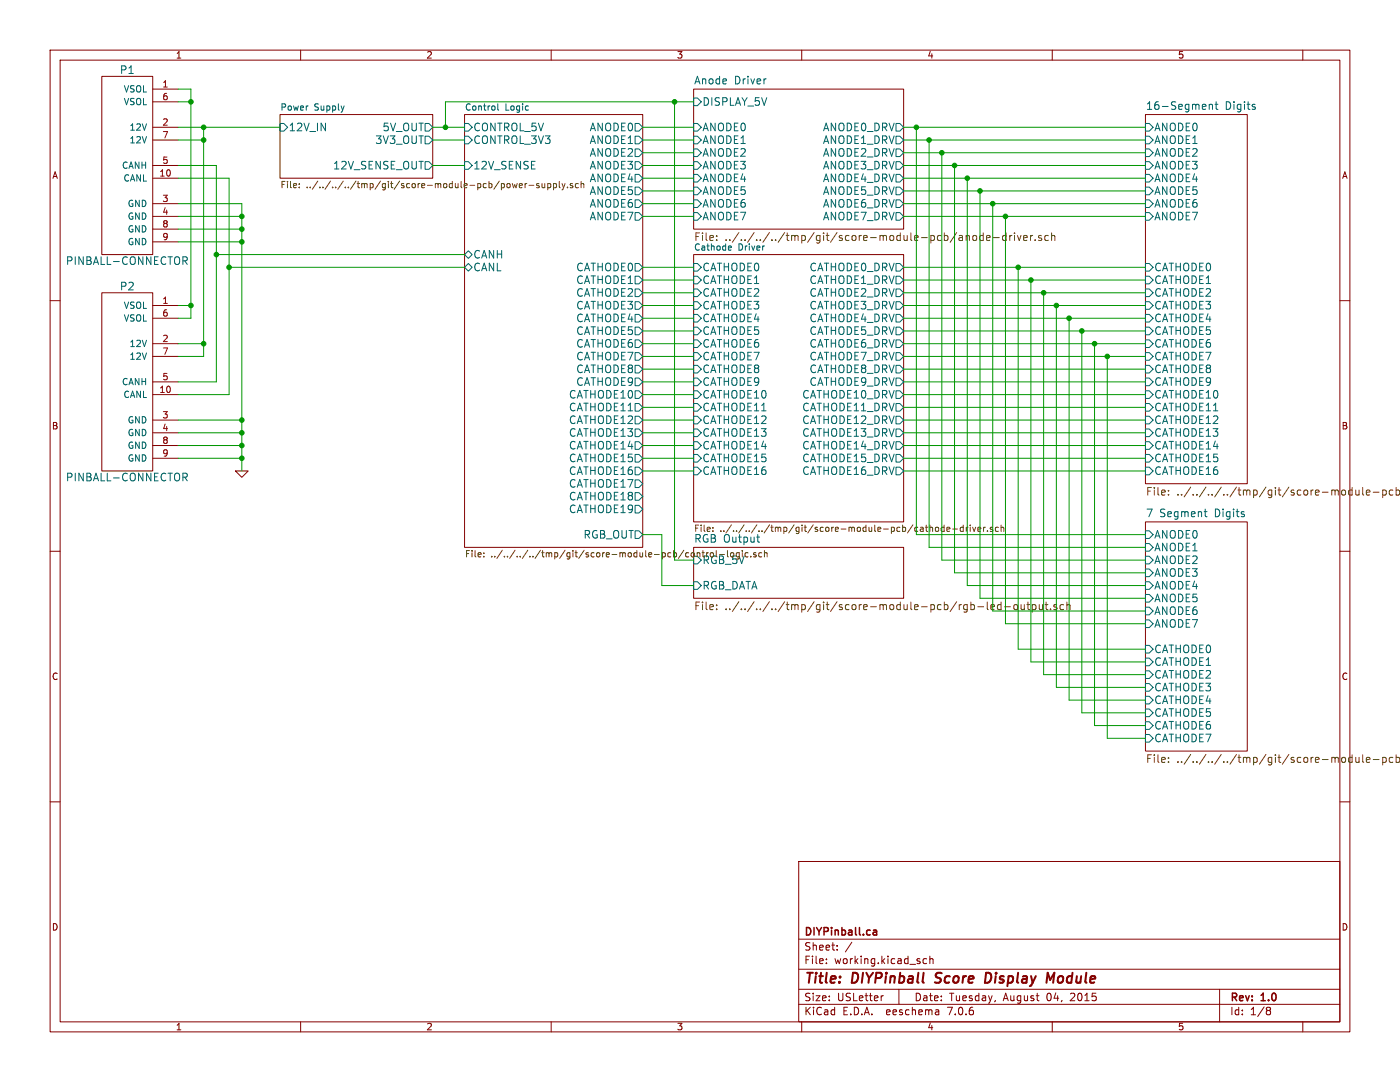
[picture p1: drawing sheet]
(kicad_sch (version 20230121) (generator eeschema)

 (paper "USLetter")

 (title_block
  (title "DIYPinball Score Display Module")
  (date "Tuesday, August 04, 2015")
  (rev "1.0")
  (company "DIYPinball.ca"))

 (lib_symbols
  (symbol "diypinball-parts:PINBALL-CONNECTOR" (pin_names (offset 1.016)) (in_bom yes) (on_board yes)
   (property "Reference" "P" (at 0 19.05 0) (effects (font (size 1.524 1.524))))
   (property "Value" "PINBALL-CONNECTOR" (at 0 -19.05 0) (effects (font (size 1.524 1.524))))
   (property "Footprint" "" (at 5.08 1.27 0) (effects (font (size 1.524 1.524))))
   (property "Datasheet" "" (at 5.08 1.27 0) (effects (font (size 1.524 1.524))))
   (symbol "PINBALL-CONNECTOR_0_1"
    (rectangle (start 5.08 17.78) (end -5.08 -17.78) (stroke (width 0) (type solid)) (fill (type none))))
   (symbol "PINBALL-CONNECTOR_1_1"
    (pin power_in line (at 10.16 15.24 180) (length 5.08) (name "VSOL" (effects (font (size 1.27 1.27)))) (number "1" (effects (font (size 1.27 1.27)))))
    (pin bidirectional line (at 10.16 -2.54 180) (length 5.08) (name "CANL" (effects (font (size 1.27 1.27)))) (number "10" (effects (font (size 1.27 1.27)))))
    (pin power_in line (at 10.16 7.62 180) (length 5.08) (name "12V" (effects (font (size 1.27 1.27)))) (number "2" (effects (font (size 1.27 1.27)))))
    (pin power_in line (at 10.16 -7.62 180) (length 5.08) (name "GND" (effects (font (size 1.27 1.27)))) (number "3" (effects (font (size 1.27 1.27)))))
    (pin power_in line (at 10.16 -10.16 180) (length 5.08) (name "GND" (effects (font (size 1.27 1.27)))) (number "4" (effects (font (size 1.27 1.27)))))
    (pin bidirectional line (at 10.16 0 180) (length 5.08) (name "CANH" (effects (font (size 1.27 1.27)))) (number "5" (effects (font (size 1.27 1.27)))))
    (pin power_in line (at 10.16 12.7 180) (length 5.08) (name "VSOL" (effects (font (size 1.27 1.27)))) (number "6" (effects (font (size 1.27 1.27)))))
    (pin power_in line (at 10.16 5.08 180) (length 5.08) (name "12V" (effects (font (size 1.27 1.27)))) (number "7" (effects (font (size 1.27 1.27)))))
    (pin power_in line (at 10.16 -12.7 180) (length 5.08) (name "GND" (effects (font (size 1.27 1.27)))) (number "8" (effects (font (size 1.27 1.27)))))
    (pin power_in line (at 10.16 -15.24 180) (length 5.08) (name "GND" (effects (font (size 1.27 1.27)))) (number "9" (effects (font (size 1.27 1.27)))))))
  (symbol "score-module-pcb-v1-rescue:GND-RESCUE-score-module-pcb-v1" (power) (pin_names (offset 0)) (in_bom yes) (on_board yes)
   (property "Reference" "#PWR" (at 0 0 0) (effects (font (size 0.762 0.762)) hide))
   (property "Value" "GND-RESCUE-score-module-pcb-v1" (at 0 -1.778 0) (effects (font (size 0.762 0.762)) hide))
   (property "Footprint" "" (at 0 0 0) (effects (font (size 1.524 1.524))))
   (property "Datasheet" "" (at 0 0 0) (effects (font (size 1.524 1.524))))
   (symbol "GND-RESCUE-score-module-pcb-v1_0_1"
    (polyline (pts (xy -1.27 0) (xy 0 -1.27) (xy 1.27 0) (xy -1.27 0)) (stroke (width 0) (type solid)) (fill (type none))))
   (symbol "GND-RESCUE-score-module-pcb-v1_1_1"
    (pin power_in line (at 0 0 90) (length 0) hide (name "GND" (effects (font (size 0.762 0.762)))) (number "1" (effects (font (size 0.762 0.762))))))))

 (junction (at 48.26 48.26) (diameter 0) (color 0 0 0 0))
 (junction (at 48.26 83.82) (diameter 0) (color 0 0 0 0))
 (junction (at 190.5 33.02) (diameter 0) (color 0 0 0 0))
 (junction (at 182.88 25.4) (diameter 0) (color 0 0 0 0))
 (junction (at 203.2 53.34) (diameter 0) (color 0 0 0 0))
 (junction (at 43.18 50.8) (diameter 0) (color 0 0 0 0))
 (junction (at 185.42 27.94) (diameter 0) (color 0 0 0 0))
 (junction (at 220.98 71.12) (diameter 0) (color 0 0 0 0))
 (junction (at 208.28 58.42) (diameter 0) (color 0 0 0 0))
 (junction (at 198.12 40.64) (diameter 0) (color 0 0 0 0))
 (junction (at 193.04 35.56) (diameter 0) (color 0 0 0 0))
 (junction (at 195.58 38.1) (diameter 0) (color 0 0 0 0))
 (junction (at 38.1 60.96) (diameter 0) (color 0 0 0 0))
 (junction (at 48.26 86.36) (diameter 0) (color 0 0 0 0))
 (junction (at 40.64 25.4) (diameter 0) (color 0 0 0 0))
 (junction (at 48.26 43.18) (diameter 0) (color 0 0 0 0))
 (junction (at 40.64 27.94) (diameter 0) (color 0 0 0 0))
 (junction (at 48.26 45.72) (diameter 0) (color 0 0 0 0))
 (junction (at 213.36 63.5) (diameter 0) (color 0 0 0 0))
 (junction (at 48.26 91.44) (diameter 0) (color 0 0 0 0))
 (junction (at 215.9 66.04) (diameter 0) (color 0 0 0 0))
 (junction (at 134.62 20.32) (diameter 0) (color 0 0 0 0))
 (junction (at 218.44 68.58) (diameter 0) (color 0 0 0 0))
 (junction (at 187.96 30.48) (diameter 0) (color 0 0 0 0))
 (junction (at 210.82 60.96) (diameter 0) (color 0 0 0 0))
 (junction (at 38.1 20.32) (diameter 0) (color 0 0 0 0))
 (junction (at 48.26 88.9) (diameter 0) (color 0 0 0 0))
 (junction (at 200.66 43.18) (diameter 0) (color 0 0 0 0))
 (junction (at 40.64 68.58) (diameter 0) (color 0 0 0 0))
 (junction (at 88.9 25.4) (diameter 0) (color 0 0 0 0))
 (junction (at 205.74 55.88) (diameter 0) (color 0 0 0 0))
 (junction (at 45.72 53.34) (diameter 0) (color 0 0 0 0))

 (wire (pts (xy 45.72 53.34) (xy 92.71 53.34)) (stroke (width 0) (type default)))
 (wire (pts (xy 208.28 58.42) (xy 208.28 134.62)) (stroke (width 0) (type default)))
 (wire (pts (xy 190.5 114.3) (xy 190.5 33.02)) (stroke (width 0) (type default)))
 (wire (pts (xy 38.1 60.96) (xy 38.1 63.5)) (stroke (width 0) (type default)))
 (wire (pts (xy 215.9 142.24) (xy 228.6 142.24)) (stroke (width 0) (type default)))
 (wire (pts (xy 180.34 33.02) (xy 190.5 33.02)) (stroke (width 0) (type default)))
 (wire (pts (xy 128.27 68.58) (xy 138.43 68.58)) (stroke (width 0) (type default)))
 (wire (pts (xy 40.64 25.4) (xy 55.88 25.4)) (stroke (width 0) (type default)))
 (wire (pts (xy 43.18 33.02) (xy 43.18 50.8)) (stroke (width 0) (type default)))
 (wire (pts (xy 35.56 43.18) (xy 48.26 43.18)) (stroke (width 0) (type default)))
 (wire (pts (xy 48.26 83.82) (xy 48.26 86.36)) (stroke (width 0) (type default)))
 (wire (pts (xy 35.56 45.72) (xy 48.26 45.72)) (stroke (width 0) (type default)))
 (wire (pts (xy 180.34 58.42) (xy 208.28 58.42)) (stroke (width 0) (type default)))
 (wire (pts (xy 203.2 129.54) (xy 228.6 129.54)) (stroke (width 0) (type default)))
 (wire (pts (xy 180.34 91.44) (xy 228.6 91.44)) (stroke (width 0) (type default)))
 (wire (pts (xy 180.34 27.94) (xy 185.42 27.94)) (stroke (width 0) (type default)))
 (wire (pts (xy 45.72 53.34) (xy 45.72 78.74)) (stroke (width 0) (type default)))
 (wire (pts (xy 180.34 30.48) (xy 187.96 30.48)) (stroke (width 0) (type default)))
 (wire (pts (xy 180.34 86.36) (xy 228.6 86.36)) (stroke (width 0) (type default)))
 (wire (pts (xy 43.18 50.8) (xy 92.71 50.8)) (stroke (width 0) (type default)))
 (wire (pts (xy 138.43 20.32) (xy 134.62 20.32)) (stroke (width 0) (type default)))
 (wire (pts (xy 35.56 60.96) (xy 38.1 60.96)) (stroke (width 0) (type default)))
 (wire (pts (xy 45.72 35.56) (xy 35.56 35.56)) (stroke (width 0) (type default)))
 (wire (pts (xy 138.43 40.64) (xy 128.27 40.64)) (stroke (width 0) (type default)))
 (wire (pts (xy 203.2 53.34) (xy 203.2 129.54)) (stroke (width 0) (type default)))
 (wire (pts (xy 193.04 35.56) (xy 228.6 35.56)) (stroke (width 0) (type default)))
 (wire (pts (xy 86.36 27.94) (xy 92.71 27.94)) (stroke (width 0) (type default)))
 (wire (pts (xy 198.12 40.64) (xy 228.6 40.64)) (stroke (width 0) (type default)))
 (wire (pts (xy 138.43 25.4) (xy 128.27 25.4)) (stroke (width 0) (type default)))
 (wire (pts (xy 128.27 43.18) (xy 138.43 43.18)) (stroke (width 0) (type default)))
 (wire (pts (xy 138.43 111.76) (xy 134.62 111.76)) (stroke (width 0) (type default)))
 (wire (pts (xy 138.43 86.36) (xy 128.27 86.36)) (stroke (width 0) (type default)))
 (wire (pts (xy 195.58 119.38) (xy 228.6 119.38)) (stroke (width 0) (type default)))
 (wire (pts (xy 35.56 33.02) (xy 43.18 33.02)) (stroke (width 0) (type default)))
 (wire (pts (xy 38.1 20.32) (xy 38.1 60.96)) (stroke (width 0) (type default)))
 (wire (pts (xy 138.43 81.28) (xy 128.27 81.28)) (stroke (width 0) (type default)))
 (wire (pts (xy 35.56 17.78) (xy 38.1 17.78)) (stroke (width 0) (type default)))
 (wire (pts (xy 205.74 55.88) (xy 205.74 132.08)) (stroke (width 0) (type default)))
 (wire (pts (xy 182.88 25.4) (xy 228.6 25.4)) (stroke (width 0) (type default)))
 (wire (pts (xy 138.43 93.98) (xy 128.27 93.98)) (stroke (width 0) (type default)))
 (wire (pts (xy 195.58 38.1) (xy 228.6 38.1)) (stroke (width 0) (type default)))
 (wire (pts (xy 180.34 83.82) (xy 228.6 83.82)) (stroke (width 0) (type default)))
 (wire (pts (xy 213.36 139.7) (xy 228.6 139.7)) (stroke (width 0) (type default)))
 (wire (pts (xy 218.44 68.58) (xy 228.6 68.58)) (stroke (width 0) (type default)))
 (wire (pts (xy 48.26 86.36) (xy 48.26 88.9)) (stroke (width 0) (type default)))
 (wire (pts (xy 228.6 114.3) (xy 190.5 114.3)) (stroke (width 0) (type default)))
 (wire (pts (xy 128.27 27.94) (xy 138.43 27.94)) (stroke (width 0) (type default)))
 (wire (pts (xy 182.88 106.68) (xy 182.88 25.4)) (stroke (width 0) (type default)))
 (wire (pts (xy 40.64 68.58) (xy 40.64 71.12)) (stroke (width 0) (type default)))
 (wire (pts (xy 40.64 68.58) (xy 35.56 68.58)) (stroke (width 0) (type default)))
 (wire (pts (xy 213.36 63.5) (xy 213.36 139.7)) (stroke (width 0) (type default)))
 (wire (pts (xy 218.44 144.78) (xy 228.6 144.78)) (stroke (width 0) (type default)))
 (wire (pts (xy 180.34 53.34) (xy 203.2 53.34)) (stroke (width 0) (type default)))
 (wire (pts (xy 215.9 66.04) (xy 215.9 142.24)) (stroke (width 0) (type default)))
 (wire (pts (xy 48.26 40.64) (xy 35.56 40.64)) (stroke (width 0) (type default)))
 (wire (pts (xy 88.9 25.4) (xy 92.71 25.4)) (stroke (width 0) (type default)))
 (wire (pts (xy 210.82 60.96) (xy 228.6 60.96)) (stroke (width 0) (type default)))
 (wire (pts (xy 198.12 121.92) (xy 198.12 40.64)) (stroke (width 0) (type default)))
 (wire (pts (xy 35.56 86.36) (xy 48.26 86.36)) (stroke (width 0) (type default)))
 (wire (pts (xy 185.42 27.94) (xy 228.6 27.94)) (stroke (width 0) (type default)))
 (wire (pts (xy 138.43 55.88) (xy 128.27 55.88)) (stroke (width 0) (type default)))
 (wire (pts (xy 138.43 71.12) (xy 128.27 71.12)) (stroke (width 0) (type default)))
 (wire (pts (xy 180.34 78.74) (xy 228.6 78.74)) (stroke (width 0) (type default)))
 (wire (pts (xy 88.9 20.32) (xy 88.9 25.4)) (stroke (width 0) (type default)))
 (wire (pts (xy 128.27 58.42) (xy 138.43 58.42)) (stroke (width 0) (type default)))
 (wire (pts (xy 35.56 20.32) (xy 38.1 20.32)) (stroke (width 0) (type default)))
 (wire (pts (xy 86.36 25.4) (xy 88.9 25.4)) (stroke (width 0) (type default)))
 (wire (pts (xy 128.27 73.66) (xy 138.43 73.66)) (stroke (width 0) (type default)))
 (wire (pts (xy 228.6 111.76) (xy 187.96 111.76)) (stroke (width 0) (type default)))
 (wire (pts (xy 180.34 73.66) (xy 228.6 73.66)) (stroke (width 0) (type default)))
 (wire (pts (xy 35.56 83.82) (xy 48.26 83.82)) (stroke (width 0) (type default)))
 (wire (pts (xy 48.26 45.72) (xy 48.26 48.26)) (stroke (width 0) (type default)))
 (wire (pts (xy 213.36 63.5) (xy 228.6 63.5)) (stroke (width 0) (type default)))
 (wire (pts (xy 35.56 48.26) (xy 48.26 48.26)) (stroke (width 0) (type default)))
 (wire (pts (xy 200.66 43.18) (xy 200.66 124.46)) (stroke (width 0) (type default)))
 (wire (pts (xy 180.34 63.5) (xy 213.36 63.5)) (stroke (width 0) (type default)))
 (wire (pts (xy 195.58 38.1) (xy 195.58 119.38)) (stroke (width 0) (type default)))
 (wire (pts (xy 180.34 43.18) (xy 200.66 43.18)) (stroke (width 0) (type default)))
 (wire (pts (xy 208.28 58.42) (xy 228.6 58.42)) (stroke (width 0) (type default)))
 (wire (pts (xy 205.74 55.88) (xy 228.6 55.88)) (stroke (width 0) (type default)))
 (wire (pts (xy 180.34 66.04) (xy 215.9 66.04)) (stroke (width 0) (type default)))
 (wire (pts (xy 210.82 60.96) (xy 210.82 137.16)) (stroke (width 0) (type default)))
 (wire (pts (xy 45.72 78.74) (xy 35.56 78.74)) (stroke (width 0) (type default)))
 (wire (pts (xy 43.18 76.2) (xy 35.56 76.2)) (stroke (width 0) (type default)))
 (wire (pts (xy 128.27 78.74) (xy 138.43 78.74)) (stroke (width 0) (type default)))
 (wire (pts (xy 128.27 38.1) (xy 138.43 38.1)) (stroke (width 0) (type default)))
 (wire (pts (xy 35.56 25.4) (xy 40.64 25.4)) (stroke (width 0) (type default)))
 (wire (pts (xy 180.34 55.88) (xy 205.74 55.88)) (stroke (width 0) (type default)))
 (wire (pts (xy 38.1 17.78) (xy 38.1 20.32)) (stroke (width 0) (type default)))
 (wire (pts (xy 200.66 124.46) (xy 228.6 124.46)) (stroke (width 0) (type default)))
 (wire (pts (xy 45.72 35.56) (xy 45.72 53.34)) (stroke (width 0) (type default)))
 (wire (pts (xy 203.2 53.34) (xy 228.6 53.34)) (stroke (width 0) (type default)))
 (wire (pts (xy 180.34 71.12) (xy 220.98 71.12)) (stroke (width 0) (type default)))
 (wire (pts (xy 215.9 66.04) (xy 228.6 66.04)) (stroke (width 0) (type default)))
 (wire (pts (xy 180.34 25.4) (xy 182.88 25.4)) (stroke (width 0) (type default)))
 (wire (pts (xy 208.28 134.62) (xy 228.6 134.62)) (stroke (width 0) (type default)))
 (wire (pts (xy 40.64 71.12) (xy 35.56 71.12)) (stroke (width 0) (type default)))
 (wire (pts (xy 220.98 147.32) (xy 228.6 147.32)) (stroke (width 0) (type default)))
 (wire (pts (xy 220.98 71.12) (xy 220.98 147.32)) (stroke (width 0) (type default)))
 (wire (pts (xy 132.08 116.84) (xy 138.43 116.84)) (stroke (width 0) (type default)))
 (wire (pts (xy 180.34 60.96) (xy 210.82 60.96)) (stroke (width 0) (type default)))
 (wire (pts (xy 40.64 25.4) (xy 40.64 27.94)) (stroke (width 0) (type default)))
 (wire (pts (xy 128.27 33.02) (xy 138.43 33.02)) (stroke (width 0) (type default)))
 (wire (pts (xy 48.26 91.44) (xy 48.26 93.98)) (stroke (width 0) (type default)))
 (wire (pts (xy 138.43 30.48) (xy 128.27 30.48)) (stroke (width 0) (type default)))
 (wire (pts (xy 180.34 38.1) (xy 195.58 38.1)) (stroke (width 0) (type default)))
 (wire (pts (xy 180.34 93.98) (xy 228.6 93.98)) (stroke (width 0) (type default)))
 (wire (pts (xy 128.27 83.82) (xy 138.43 83.82)) (stroke (width 0) (type default)))
 (wire (pts (xy 180.34 40.64) (xy 198.12 40.64)) (stroke (width 0) (type default)))
 (wire (pts (xy 210.82 137.16) (xy 228.6 137.16)) (stroke (width 0) (type default)))
 (wire (pts (xy 180.34 68.58) (xy 218.44 68.58)) (stroke (width 0) (type default)))
 (wire (pts (xy 190.5 33.02) (xy 228.6 33.02)) (stroke (width 0) (type default)))
 (wire (pts (xy 128.27 53.34) (xy 138.43 53.34)) (stroke (width 0) (type default)))
 (wire (pts (xy 180.34 35.56) (xy 193.04 35.56)) (stroke (width 0) (type default)))
 (wire (pts (xy 138.43 60.96) (xy 128.27 60.96)) (stroke (width 0) (type default)))
 (wire (pts (xy 193.04 116.84) (xy 193.04 35.56)) (stroke (width 0) (type default)))
 (wire (pts (xy 180.34 81.28) (xy 228.6 81.28)) (stroke (width 0) (type default)))
 (wire (pts (xy 138.43 91.44) (xy 128.27 91.44)) (stroke (width 0) (type default)))
 (wire (pts (xy 200.66 43.18) (xy 228.6 43.18)) (stroke (width 0) (type default)))
 (wire (pts (xy 228.6 106.68) (xy 182.88 106.68)) (stroke (width 0) (type default)))
 (wire (pts (xy 187.96 30.48) (xy 228.6 30.48)) (stroke (width 0) (type default)))
 (wire (pts (xy 138.43 66.04) (xy 128.27 66.04)) (stroke (width 0) (type default)))
 (wire (pts (xy 180.34 88.9) (xy 228.6 88.9)) (stroke (width 0) (type default)))
 (wire (pts (xy 180.34 76.2) (xy 228.6 76.2)) (stroke (width 0) (type default)))
 (wire (pts (xy 35.56 91.44) (xy 48.26 91.44)) (stroke (width 0) (type default)))
 (wire (pts (xy 138.43 76.2) (xy 128.27 76.2)) (stroke (width 0) (type default)))
 (wire (pts (xy 128.27 106.68) (xy 132.08 106.68)) (stroke (width 0) (type default)))
 (wire (pts (xy 185.42 109.22) (xy 185.42 27.94)) (stroke (width 0) (type default)))
 (wire (pts (xy 128.27 63.5) (xy 138.43 63.5)) (stroke (width 0) (type default)))
 (wire (pts (xy 132.08 106.68) (xy 132.08 116.84)) (stroke (width 0) (type default)))
 (wire (pts (xy 205.74 132.08) (xy 228.6 132.08)) (stroke (width 0) (type default)))
 (wire (pts (xy 228.6 109.22) (xy 185.42 109.22)) (stroke (width 0) (type default)))
 (wire (pts (xy 48.26 88.9) (xy 48.26 91.44)) (stroke (width 0) (type default)))
 (wire (pts (xy 134.62 20.32) (xy 88.9 20.32)) (stroke (width 0) (type default)))
 (wire (pts (xy 187.96 111.76) (xy 187.96 30.48)) (stroke (width 0) (type default)))
 (wire (pts (xy 48.26 43.18) (xy 48.26 45.72)) (stroke (width 0) (type default)))
 (wire (pts (xy 43.18 50.8) (xy 43.18 76.2)) (stroke (width 0) (type default)))
 (wire (pts (xy 128.27 88.9) (xy 138.43 88.9)) (stroke (width 0) (type default)))
 (wire (pts (xy 228.6 121.92) (xy 198.12 121.92)) (stroke (width 0) (type default)))
 (wire (pts (xy 228.6 116.84) (xy 193.04 116.84)) (stroke (width 0) (type default)))
 (wire (pts (xy 48.26 48.26) (xy 48.26 83.82)) (stroke (width 0) (type default)))
 (wire (pts (xy 92.71 33.02) (xy 86.36 33.02)) (stroke (width 0) (type default)))
 (wire (pts (xy 134.62 111.76) (xy 134.62 20.32)) (stroke (width 0) (type default)))
 (wire (pts (xy 38.1 63.5) (xy 35.56 63.5)) (stroke (width 0) (type default)))
 (wire (pts (xy 218.44 68.58) (xy 218.44 144.78)) (stroke (width 0) (type default)))
 (wire (pts (xy 220.98 71.12) (xy 228.6 71.12)) (stroke (width 0) (type default)))
 (wire (pts (xy 35.56 27.94) (xy 40.64 27.94)) (stroke (width 0) (type default)))
 (wire (pts (xy 138.43 35.56) (xy 128.27 35.56)) (stroke (width 0) (type default)))
 (wire (pts (xy 48.26 40.64) (xy 48.26 43.18)) (stroke (width 0) (type default)))
 (wire (pts (xy 35.56 88.9) (xy 48.26 88.9)) (stroke (width 0) (type default)))
 (wire (pts (xy 40.64 27.94) (xy 40.64 68.58)) (stroke (width 0) (type default)))

 (symbol (lib_id "score-module-pcb-v1-rescue:GND-RESCUE-score-module-pcb-v1") (at 48.26 93.98 0) (unit 1) (in_bom yes) (on_board yes) (dnp no)
  (property "Reference" "#PWR01" (at 48.26 93.98 0) (effects (font (size 0.762 0.762)) hide))
  (property "Value" "GND" (at 48.26 95.758 0) (effects (font (size 0.762 0.762)) hide))
  (property "Footprint" "" (at 48.26 93.98 0) (effects (font (size 1.524 1.524))))
  (property "Datasheet" "" (at 48.26 93.98 0) (effects (font (size 1.524 1.524)))) (pin "1"))

 (symbol (lib_id "diypinball-parts:PINBALL-CONNECTOR") (at 25.4 33.02 0) (unit 1) (in_bom yes) (on_board yes) (dnp no)
  (property "Reference" "P1" (at 25.4 13.97 0) (effects (font (size 1.524 1.524))))
  (property "Value" "PINBALL-CONNECTOR" (at 25.4 52.07 0) (effects (font (size 1.524 1.524))))
  (property "Footprint" "PinballParts:PINBALL-CONNECTOR-V" (at 30.48 31.75 0) (effects (font (size 1.524 1.524)) hide))
  (property "Datasheet" "" (at 30.48 31.75 0) (effects (font (size 1.524 1.524)))) (pin "1") (pin "10") (pin "2") (pin "3") (pin "4") (pin "5") (pin "6") (pin "7") (pin "8") (pin "9"))

 (symbol (lib_id "diypinball-parts:PINBALL-CONNECTOR") (at 25.4 76.2 0) (unit 1) (in_bom yes) (on_board yes) (dnp no)
  (property "Reference" "P2" (at 25.4 57.15 0) (effects (font (size 1.524 1.524))))
  (property "Value" "PINBALL-CONNECTOR" (at 25.4 95.25 0) (effects (font (size 1.524 1.524))))
  (property "Footprint" "PinballParts:PINBALL-CONNECTOR-V" (at 30.48 74.93 0) (effects (font (size 1.524 1.524)) hide))
  (property "Datasheet" "" (at 30.48 74.93 0) (effects (font (size 1.524 1.524)))) (pin "1") (pin "10") (pin "2") (pin "3") (pin "4") (pin "5") (pin "6") (pin "7") (pin "8") (pin "9"))

 (sheet (at 55.88 22.86) (size 30.48 12.7) (fields_autoplaced) (stroke (width 0) (type solid)) (fill (color 0 0 0 0.0000))
  (property "Sheetname" "Power Supply" (at 55.88 22.1484 0) (effects (font (size 1.27 1.27)) (justify left bottom)))
  (property "Sheetfile" "../../../../tmp/git/score-module-pcb/power-supply.sch" (at 55.88 36.1446 0) (effects (font (size 1.27 1.27)) (justify left top))) (pin "12V_IN" input (at 55.88 25.4 180) (effects (font (size 1.524 1.524)) (justify left))) (pin "5V_OUT" output (at 86.36 25.4 0) (effects (font (size 1.524 1.524)) (justify right))) (pin "3V3_OUT" output (at 86.36 27.94 0) (effects (font (size 1.524 1.524)) (justify right))) (pin "12V_SENSE_OUT" output (at 86.36 33.02 0) (effects (font (size 1.524 1.524)) (justify right))))

 (sheet (at 138.43 50.8) (size 41.91 53.34) (fields_autoplaced) (stroke (width 0) (type solid)) (fill (color 0 0 0 0.0000))
  (property "Sheetname" "Cathode Driver" (at 138.43 50.0884 0) (effects (font (size 1.27 1.27)) (justify left bottom)))
  (property "Sheetfile" "../../../../tmp/git/score-module-pcb/cathode-driver.sch" (at 138.43 104.7246 0) (effects (font (size 1.27 1.27)) (justify left top))) (pin "CATHODE3" input (at 138.43 60.96 180) (effects (font (size 1.524 1.524)) (justify left))) (pin "CATHODE2" input (at 138.43 58.42 180) (effects (font (size 1.524 1.524)) (justify left))) (pin "CATHODE1" input (at 138.43 55.88 180) (effects (font (size 1.524 1.524)) (justify left))) (pin "CATHODE0" input (at 138.43 53.34 180) (effects (font (size 1.524 1.524)) (justify left))) (pin "CATHODE4" input (at 138.43 63.5 180) (effects (font (size 1.524 1.524)) (justify left))) (pin "CATHODE5" input (at 138.43 66.04 180) (effects (font (size 1.524 1.524)) (justify left))) (pin "CATHODE6" input (at 138.43 68.58 180) (effects (font (size 1.524 1.524)) (justify left))) (pin "CATHODE7" input (at 138.43 71.12 180) (effects (font (size 1.524 1.524)) (justify left))) (pin "CATHODE8" input (at 138.43 73.66 180) (effects (font (size 1.524 1.524)) (justify left))) (pin "CATHODE9" input (at 138.43 76.2 180) (effects (font (size 1.524 1.524)) (justify left))) (pin "CATHODE10" input (at 138.43 78.74 180) (effects (font (size 1.524 1.524)) (justify left))) (pin "CATHODE11" input (at 138.43 81.28 180) (effects (font (size 1.524 1.524)) (justify left))) (pin "CATHODE12" input (at 138.43 83.82 180) (effects (font (size 1.524 1.524)) (justify left))) (pin "CATHODE13" input (at 138.43 86.36 180) (effects (font (size 1.524 1.524)) (justify left))) (pin "CATHODE14" input (at 138.43 88.9 180) (effects (font (size 1.524 1.524)) (justify left))) (pin "CATHODE15" input (at 138.43 91.44 180) (effects (font (size 1.524 1.524)) (justify left))) (pin "CATHODE0_DRV" output (at 180.34 53.34 0) (effects (font (size 1.524 1.524)) (justify right))) (pin "CATHODE2_DRV" output (at 180.34 58.42 0) (effects (font (size 1.524 1.524)) (justify right))) (pin "CATHODE4_DRV" output (at 180.34 63.5 0) (effects (font (size 1.524 1.524)) (justify right))) (pin "CATHODE6_DRV" output (at 180.34 68.58 0) (effects (font (size 1.524 1.524)) (justify right))) (pin "CATHODE8_DRV" output (at 180.34 73.66 0) (effects (font (size 1.524 1.524)) (justify right))) (pin "CATHODE10_DRV" output (at 180.34 78.74 0) (effects (font (size 1.524 1.524)) (justify right))) (pin "CATHODE12_DRV" output (at 180.34 83.82 0) (effects (font (size 1.524 1.524)) (justify right))) (pin "CATHODE14_DRV" output (at 180.34 88.9 0) (effects (font (size 1.524 1.524)) (justify right))) (pin "CATHODE1_DRV" output (at 180.34 55.88 0) (effects (font (size 1.524 1.524)) (justify right))) (pin "CATHODE3_DRV" output (at 180.34 60.96 0) (effects (font (size 1.524 1.524)) (justify right))) (pin "CATHODE5_DRV" output (at 180.34 66.04 0) (effects (font (size 1.524 1.524)) (justify right))) (pin "CATHODE7_DRV" output (at 180.34 71.12 0) (effects (font (size 1.524 1.524)) (justify right))) (pin "CATHODE9_DRV" output (at 180.34 76.2 0) (effects (font (size 1.524 1.524)) (justify right))) (pin "CATHODE11_DRV" output (at 180.34 81.28 0) (effects (font (size 1.524 1.524)) (justify right))) (pin "CATHODE13_DRV" output (at 180.34 86.36 0) (effects (font (size 1.524 1.524)) (justify right))) (pin "CATHODE15_DRV" output (at 180.34 91.44 0) (effects (font (size 1.524 1.524)) (justify right))) (pin "CATHODE16" input (at 138.43 93.98 180) (effects (font (size 1.524 1.524)) (justify left))) (pin "CATHODE16_DRV" output (at 180.34 93.98 0) (effects (font (size 1.524 1.524)) (justify right))))

 (sheet (at 92.71 22.86) (size 35.56 86.36) (fields_autoplaced) (stroke (width 0) (type solid)) (fill (color 0 0 0 0.0000))
  (property "Sheetname" "Control Logic" (at 92.71 22.1484 0) (effects (font (size 1.27 1.27)) (justify left bottom)))
  (property "Sheetfile" "../../../../tmp/git/score-module-pcb/control-logic.sch" (at 92.71 109.8046 0) (effects (font (size 1.27 1.27)) (justify left top))) (pin "12V_SENSE" input (at 92.71 33.02 180) (effects (font (size 1.524 1.524)) (justify left))) (pin "CONTROL_5V" input (at 92.71 25.4 180) (effects (font (size 1.524 1.524)) (justify left))) (pin "CONTROL_3V3" input (at 92.71 27.94 180) (effects (font (size 1.524 1.524)) (justify left))) (pin "CANH" bidirectional (at 92.71 50.8 180) (effects (font (size 1.524 1.524)) (justify left))) (pin "CANL" bidirectional (at 92.71 53.34 180) (effects (font (size 1.524 1.524)) (justify left))) (pin "CATHODE0" output (at 128.27 53.34 0) (effects (font (size 1.524 1.524)) (justify right))) (pin "CATHODE1" output (at 128.27 55.88 0) (effects (font (size 1.524 1.524)) (justify right))) (pin "CATHODE2" output (at 128.27 58.42 0) (effects (font (size 1.524 1.524)) (justify right))) (pin "CATHODE3" output (at 128.27 60.96 0) (effects (font (size 1.524 1.524)) (justify right))) (pin "CATHODE4" output (at 128.27 63.5 0) (effects (font (size 1.524 1.524)) (justify right))) (pin "CATHODE5" output (at 128.27 66.04 0) (effects (font (size 1.524 1.524)) (justify right))) (pin "CATHODE6" output (at 128.27 68.58 0) (effects (font (size 1.524 1.524)) (justify right))) (pin "CATHODE7" output (at 128.27 71.12 0) (effects (font (size 1.524 1.524)) (justify right))) (pin "CATHODE8" output (at 128.27 73.66 0) (effects (font (size 1.524 1.524)) (justify right))) (pin "CATHODE9" output (at 128.27 76.2 0) (effects (font (size 1.524 1.524)) (justify right))) (pin "CATHODE10" output (at 128.27 78.74 0) (effects (font (size 1.524 1.524)) (justify right))) (pin "CATHODE11" output (at 128.27 81.28 0) (effects (font (size 1.524 1.524)) (justify right))) (pin "CATHODE12" output (at 128.27 83.82 0) (effects (font (size 1.524 1.524)) (justify right))) (pin "CATHODE13" output (at 128.27 86.36 0) (effects (font (size 1.524 1.524)) (justify right))) (pin "CATHODE14" output (at 128.27 88.9 0) (effects (font (size 1.524 1.524)) (justify right))) (pin "CATHODE15" output (at 128.27 91.44 0) (effects (font (size 1.524 1.524)) (justify right))) (pin "CATHODE16" output (at 128.27 93.98 0) (effects (font (size 1.524 1.524)) (justify right))) (pin "CATHODE17" output (at 128.27 96.52 0) (effects (font (size 1.524 1.524)) (justify right))) (pin "CATHODE18" output (at 128.27 99.06 0) (effects (font (size 1.524 1.524)) (justify right))) (pin "CATHODE19" output (at 128.27 101.6 0) (effects (font (size 1.524 1.524)) (justify right))) (pin "ANODE0" output (at 128.27 25.4 0) (effects (font (size 1.524 1.524)) (justify right))) (pin "ANODE1" output (at 128.27 27.94 0) (effects (font (size 1.524 1.524)) (justify right))) (pin "ANODE2" output (at 128.27 30.48 0) (effects (font (size 1.524 1.524)) (justify right))) (pin "ANODE4" output (at 128.27 35.56 0) (effects (font (size 1.524 1.524)) (justify right))) (pin "ANODE5" output (at 128.27 38.1 0) (effects (font (size 1.524 1.524)) (justify right))) (pin "ANODE6" output (at 128.27 40.64 0) (effects (font (size 1.524 1.524)) (justify right))) (pin "ANODE7" output (at 128.27 43.18 0) (effects (font (size 1.524 1.524)) (justify right))) (pin "ANODE3" output (at 128.27 33.02 0) (effects (font (size 1.524 1.524)) (justify right))) (pin "RGB_OUT" output (at 128.27 106.68 0) (effects (font (size 1.524 1.524)) (justify right))))

 (sheet (at 138.43 17.78) (size 41.91 27.94) (fields_autoplaced) (stroke (width 0) (type solid)) (fill (color 0 0 0 0.0000))
  (property "Sheetname" "Anode Driver" (at 138.43 16.9414 0) (effects (font (size 1.524 1.524)) (justify left bottom)))
  (property "Sheetfile" "../../../../tmp/git/score-module-pcb/anode-driver.sch" (at 138.43 46.4062 0) (effects (font (size 1.524 1.524)) (justify left top))) (pin "DISPLAY_5V" input (at 138.43 20.32 180) (effects (font (size 1.524 1.524)) (justify left))) (pin "ANODE3" input (at 138.43 33.02 180) (effects (font (size 1.524 1.524)) (justify left))) (pin "ANODE2" input (at 138.43 30.48 180) (effects (font (size 1.524 1.524)) (justify left))) (pin "ANODE1" input (at 138.43 27.94 180) (effects (font (size 1.524 1.524)) (justify left))) (pin "ANODE0" input (at 138.43 25.4 180) (effects (font (size 1.524 1.524)) (justify left))) (pin "ANODE4" input (at 138.43 35.56 180) (effects (font (size 1.524 1.524)) (justify left))) (pin "ANODE5" input (at 138.43 38.1 180) (effects (font (size 1.524 1.524)) (justify left))) (pin "ANODE6" input (at 138.43 40.64 180) (effects (font (size 1.524 1.524)) (justify left))) (pin "ANODE7" input (at 138.43 43.18 180) (effects (font (size 1.524 1.524)) (justify left))) (pin "ANODE0_DRV" output (at 180.34 25.4 0) (effects (font (size 1.524 1.524)) (justify right))) (pin "ANODE1_DRV" output (at 180.34 27.94 0) (effects (font (size 1.524 1.524)) (justify right))) (pin "ANODE2_DRV" output (at 180.34 30.48 0) (effects (font (size 1.524 1.524)) (justify right))) (pin "ANODE3_DRV" output (at 180.34 33.02 0) (effects (font (size 1.524 1.524)) (justify right))) (pin "ANODE7_DRV" output (at 180.34 43.18 0) (effects (font (size 1.524 1.524)) (justify right))) (pin "ANODE6_DRV" output (at 180.34 40.64 0) (effects (font (size 1.524 1.524)) (justify right))) (pin "ANODE5_DRV" output (at 180.34 38.1 0) (effects (font (size 1.524 1.524)) (justify right))) (pin "ANODE4_DRV" output (at 180.34 35.56 0) (effects (font (size 1.524 1.524)) (justify right))))

 (sheet (at 228.6 22.86) (size 20.32 73.66) (fields_autoplaced) (stroke (width 0) (type solid)) (fill (color 0 0 0 0.0000))
  (property "Sheetname" "16-Segment Digits" (at 228.6 22.0214 0) (effects (font (size 1.524 1.524)) (justify left bottom)))
  (property "Sheetfile" "../../../../tmp/git/score-module-pcb/16-segment-digits.sch" (at 228.6 97.2062 0) (effects (font (size 1.524 1.524)) (justify left top))) (pin "ANODE0" input (at 228.6 25.4 180) (effects (font (size 1.524 1.524)) (justify left))) (pin "ANODE1" input (at 228.6 27.94 180) (effects (font (size 1.524 1.524)) (justify left))) (pin "ANODE2" input (at 228.6 30.48 180) (effects (font (size 1.524 1.524)) (justify left))) (pin "ANODE3" input (at 228.6 33.02 180) (effects (font (size 1.524 1.524)) (justify left))) (pin "CATHODE0" input (at 228.6 53.34 180) (effects (font (size 1.524 1.524)) (justify left))) (pin "CATHODE1" input (at 228.6 55.88 180) (effects (font (size 1.524 1.524)) (justify left))) (pin "CATHODE2" input (at 228.6 58.42 180) (effects (font (size 1.524 1.524)) (justify left))) (pin "CATHODE3" input (at 228.6 60.96 180) (effects (font (size 1.524 1.524)) (justify left))) (pin "CATHODE4" input (at 228.6 63.5 180) (effects (font (size 1.524 1.524)) (justify left))) (pin "CATHODE5" input (at 228.6 66.04 180) (effects (font (size 1.524 1.524)) (justify left))) (pin "CATHODE6" input (at 228.6 68.58 180) (effects (font (size 1.524 1.524)) (justify left))) (pin "CATHODE7" input (at 228.6 71.12 180) (effects (font (size 1.524 1.524)) (justify left))) (pin "CATHODE8" input (at 228.6 73.66 180) (effects (font (size 1.524 1.524)) (justify left))) (pin "CATHODE9" input (at 228.6 76.2 180) (effects (font (size 1.524 1.524)) (justify left))) (pin "CATHODE10" input (at 228.6 78.74 180) (effects (font (size 1.524 1.524)) (justify left))) (pin "CATHODE11" input (at 228.6 81.28 180) (effects (font (size 1.524 1.524)) (justify left))) (pin "CATHODE12" input (at 228.6 83.82 180) (effects (font (size 1.524 1.524)) (justify left))) (pin "CATHODE13" input (at 228.6 86.36 180) (effects (font (size 1.524 1.524)) (justify left))) (pin "CATHODE14" input (at 228.6 88.9 180) (effects (font (size 1.524 1.524)) (justify left))) (pin "CATHODE15" input (at 228.6 91.44 180) (effects (font (size 1.524 1.524)) (justify left))) (pin "ANODE4" input (at 228.6 35.56 180) (effects (font (size 1.524 1.524)) (justify left))) (pin "ANODE5" input (at 228.6 38.1 180) (effects (font (size 1.524 1.524)) (justify left))) (pin "ANODE6" input (at 228.6 40.64 180) (effects (font (size 1.524 1.524)) (justify left))) (pin "ANODE7" input (at 228.6 43.18 180) (effects (font (size 1.524 1.524)) (justify left))) (pin "CATHODE16" input (at 228.6 93.98 180) (effects (font (size 1.524 1.524)) (justify left))))

 (sheet (at 228.6 104.14) (size 20.32 45.72) (fields_autoplaced) (stroke (width 0) (type solid)) (fill (color 0 0 0 0.0000))
  (property "Sheetname" "7 Segment Digits" (at 228.6 103.3014 0) (effects (font (size 1.524 1.524)) (justify left bottom)))
  (property "Sheetfile" "../../../../tmp/git/score-module-pcb/7-segment-digits.sch" (at 228.6 150.5462 0) (effects (font (size 1.524 1.524)) (justify left top))) (pin "ANODE0" input (at 228.6 106.68 180) (effects (font (size 1.524 1.524)) (justify left))) (pin "ANODE1" input (at 228.6 109.22 180) (effects (font (size 1.524 1.524)) (justify left))) (pin "ANODE2" input (at 228.6 111.76 180) (effects (font (size 1.524 1.524)) (justify left))) (pin "ANODE3" input (at 228.6 114.3 180) (effects (font (size 1.524 1.524)) (justify left))) (pin "CATHODE0" input (at 228.6 129.54 180) (effects (font (size 1.524 1.524)) (justify left))) (pin "CATHODE1" input (at 228.6 132.08 180) (effects (font (size 1.524 1.524)) (justify left))) (pin "CATHODE2" input (at 228.6 134.62 180) (effects (font (size 1.524 1.524)) (justify left))) (pin "CATHODE3" input (at 228.6 137.16 180) (effects (font (size 1.524 1.524)) (justify left))) (pin "CATHODE4" input (at 228.6 139.7 180) (effects (font (size 1.524 1.524)) (justify left))) (pin "CATHODE5" input (at 228.6 142.24 180) (effects (font (size 1.524 1.524)) (justify left))) (pin "CATHODE6" input (at 228.6 144.78 180) (effects (font (size 1.524 1.524)) (justify left))) (pin "CATHODE7" input (at 228.6 147.32 180) (effects (font (size 1.524 1.524)) (justify left))) (pin "ANODE4" input (at 228.6 116.84 180) (effects (font (size 1.524 1.524)) (justify left))) (pin "ANODE5" input (at 228.6 119.38 180) (effects (font (size 1.524 1.524)) (justify left))) (pin "ANODE6" input (at 228.6 121.92 180) (effects (font (size 1.524 1.524)) (justify left))) (pin "ANODE7" input (at 228.6 124.46 180) (effects (font (size 1.524 1.524)) (justify left))))

 (sheet (at 138.43 109.22) (size 41.91 10.16) (fields_autoplaced) (stroke (width 0) (type solid)) (fill (color 0 0 0 0.0000))
  (property "Sheetname" "RGB Output" (at 138.43 108.3814 0) (effects (font (size 1.524 1.524)) (justify left bottom)))
  (property "Sheetfile" "../../../../tmp/git/score-module-pcb/rgb-led-output.sch" (at 138.43 120.0662 0) (effects (font (size 1.524 1.524)) (justify left top))) (pin "RGB_DATA" input (at 138.43 116.84 180) (effects (font (size 1.524 1.524)) (justify left))) (pin "RGB_5V" input (at 138.43 111.76 180) (effects (font (size 1.524 1.524)) (justify left))))

 (sheet_instances (path "" (page "1"))))
